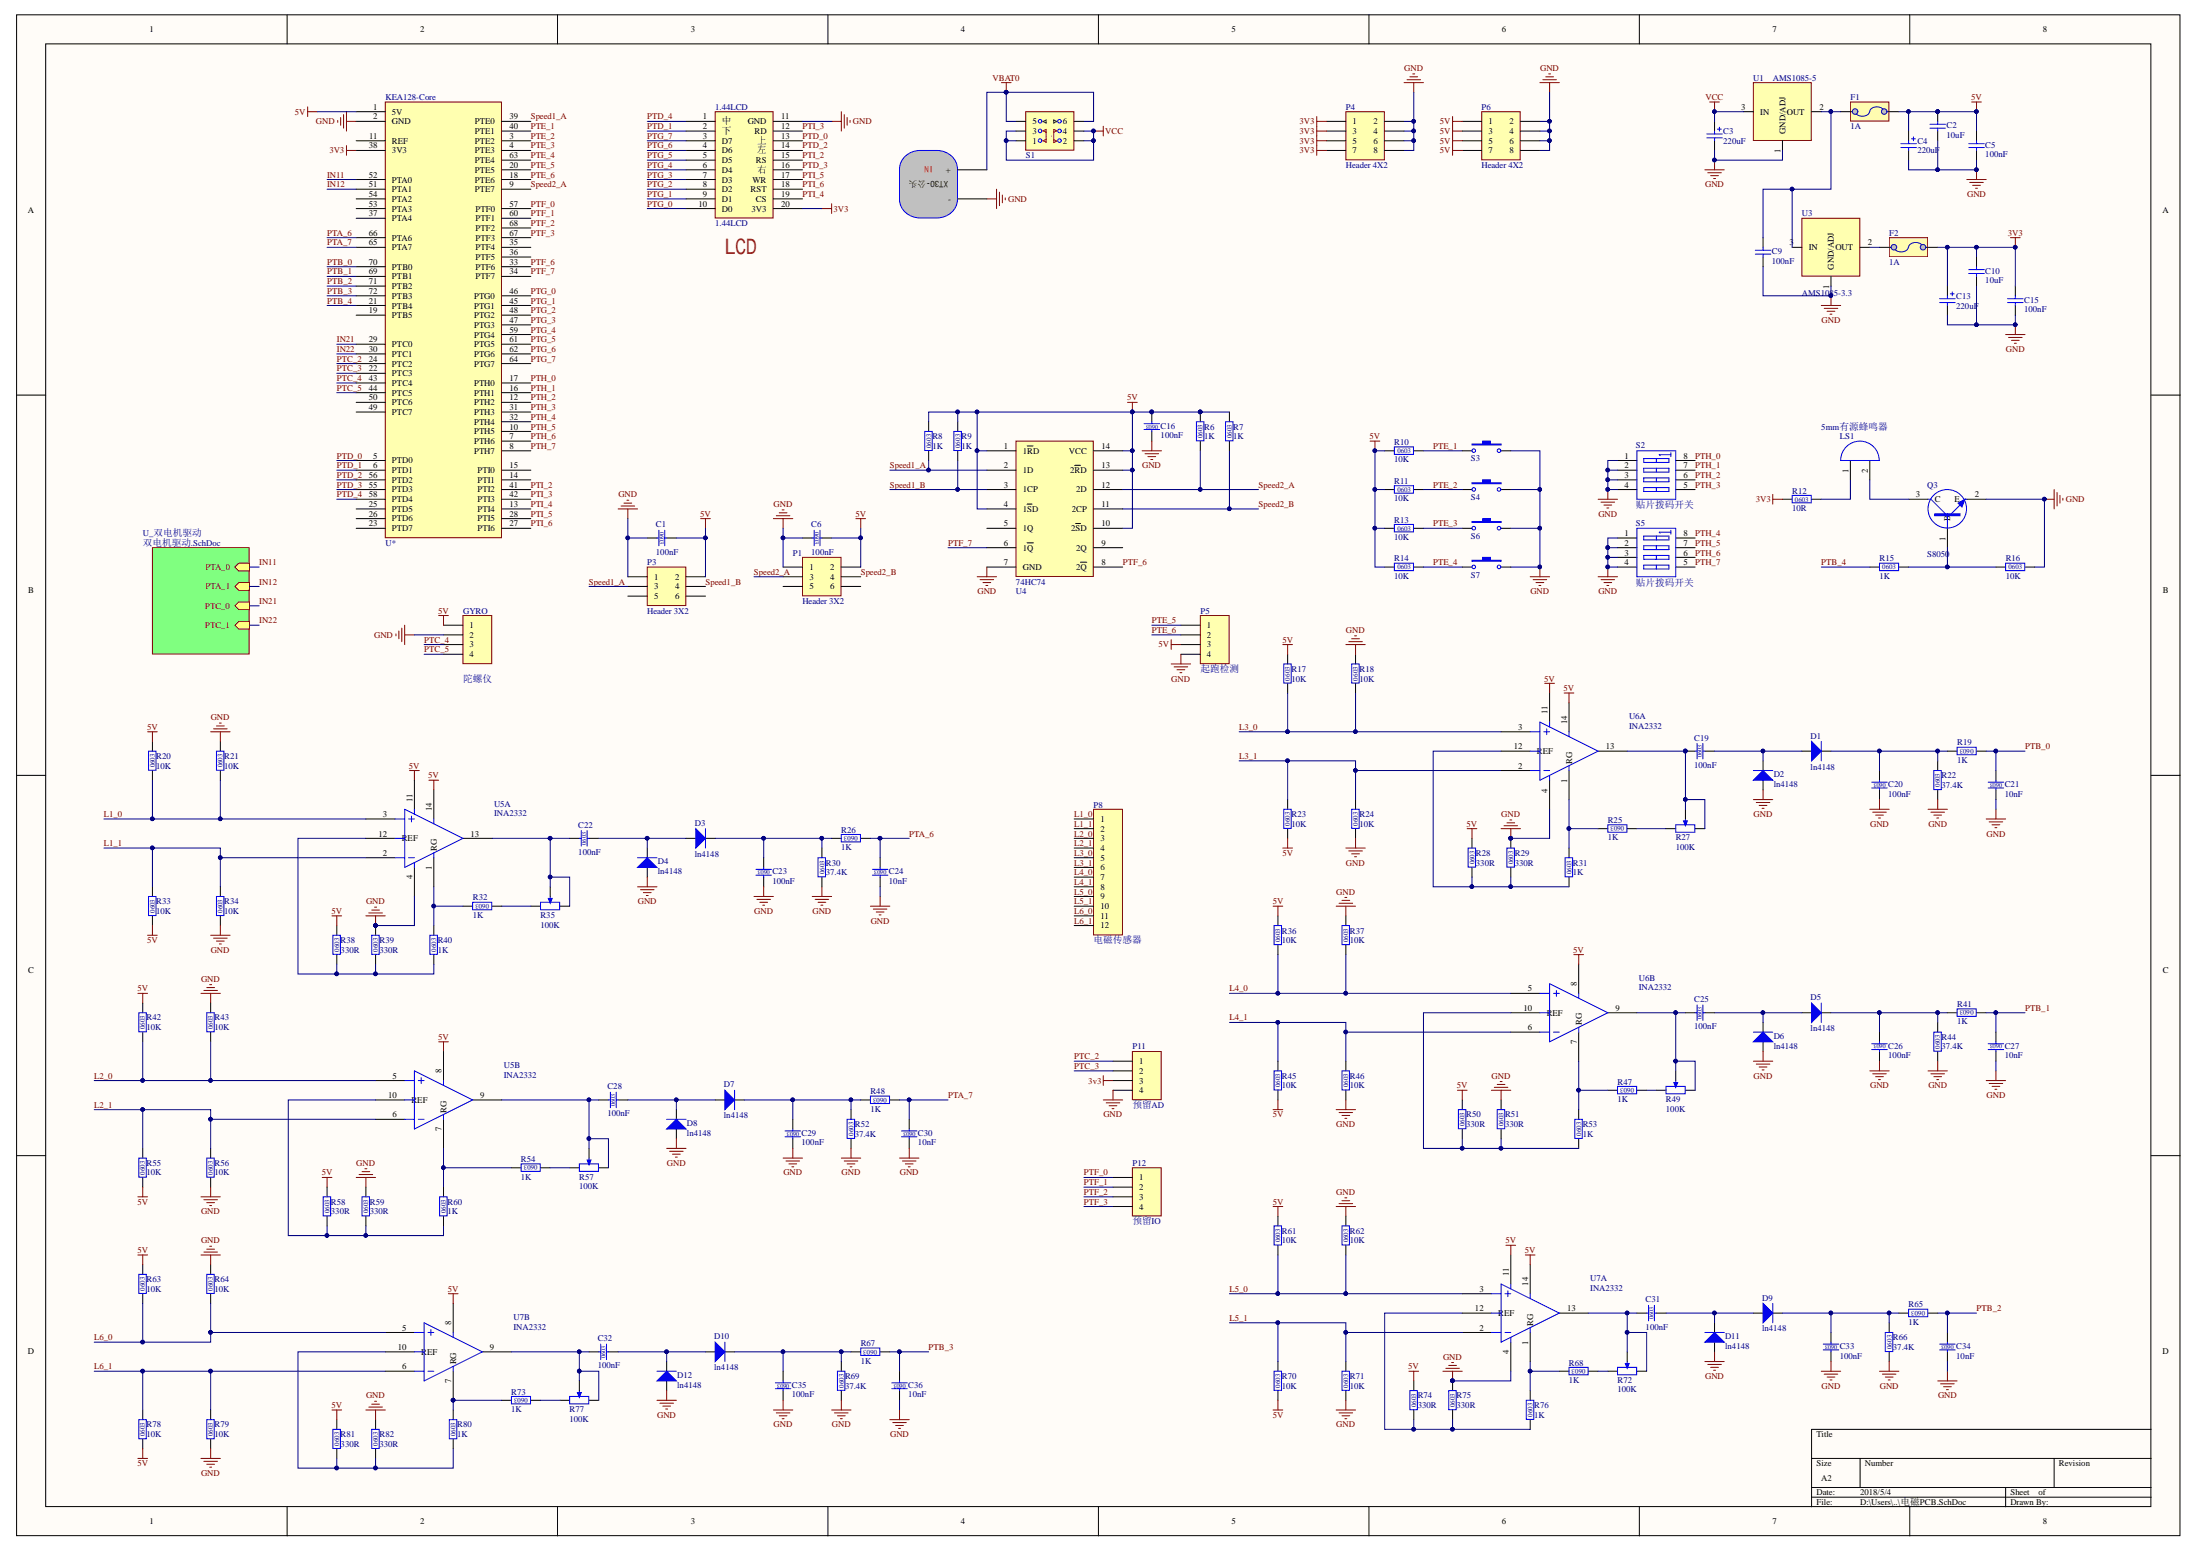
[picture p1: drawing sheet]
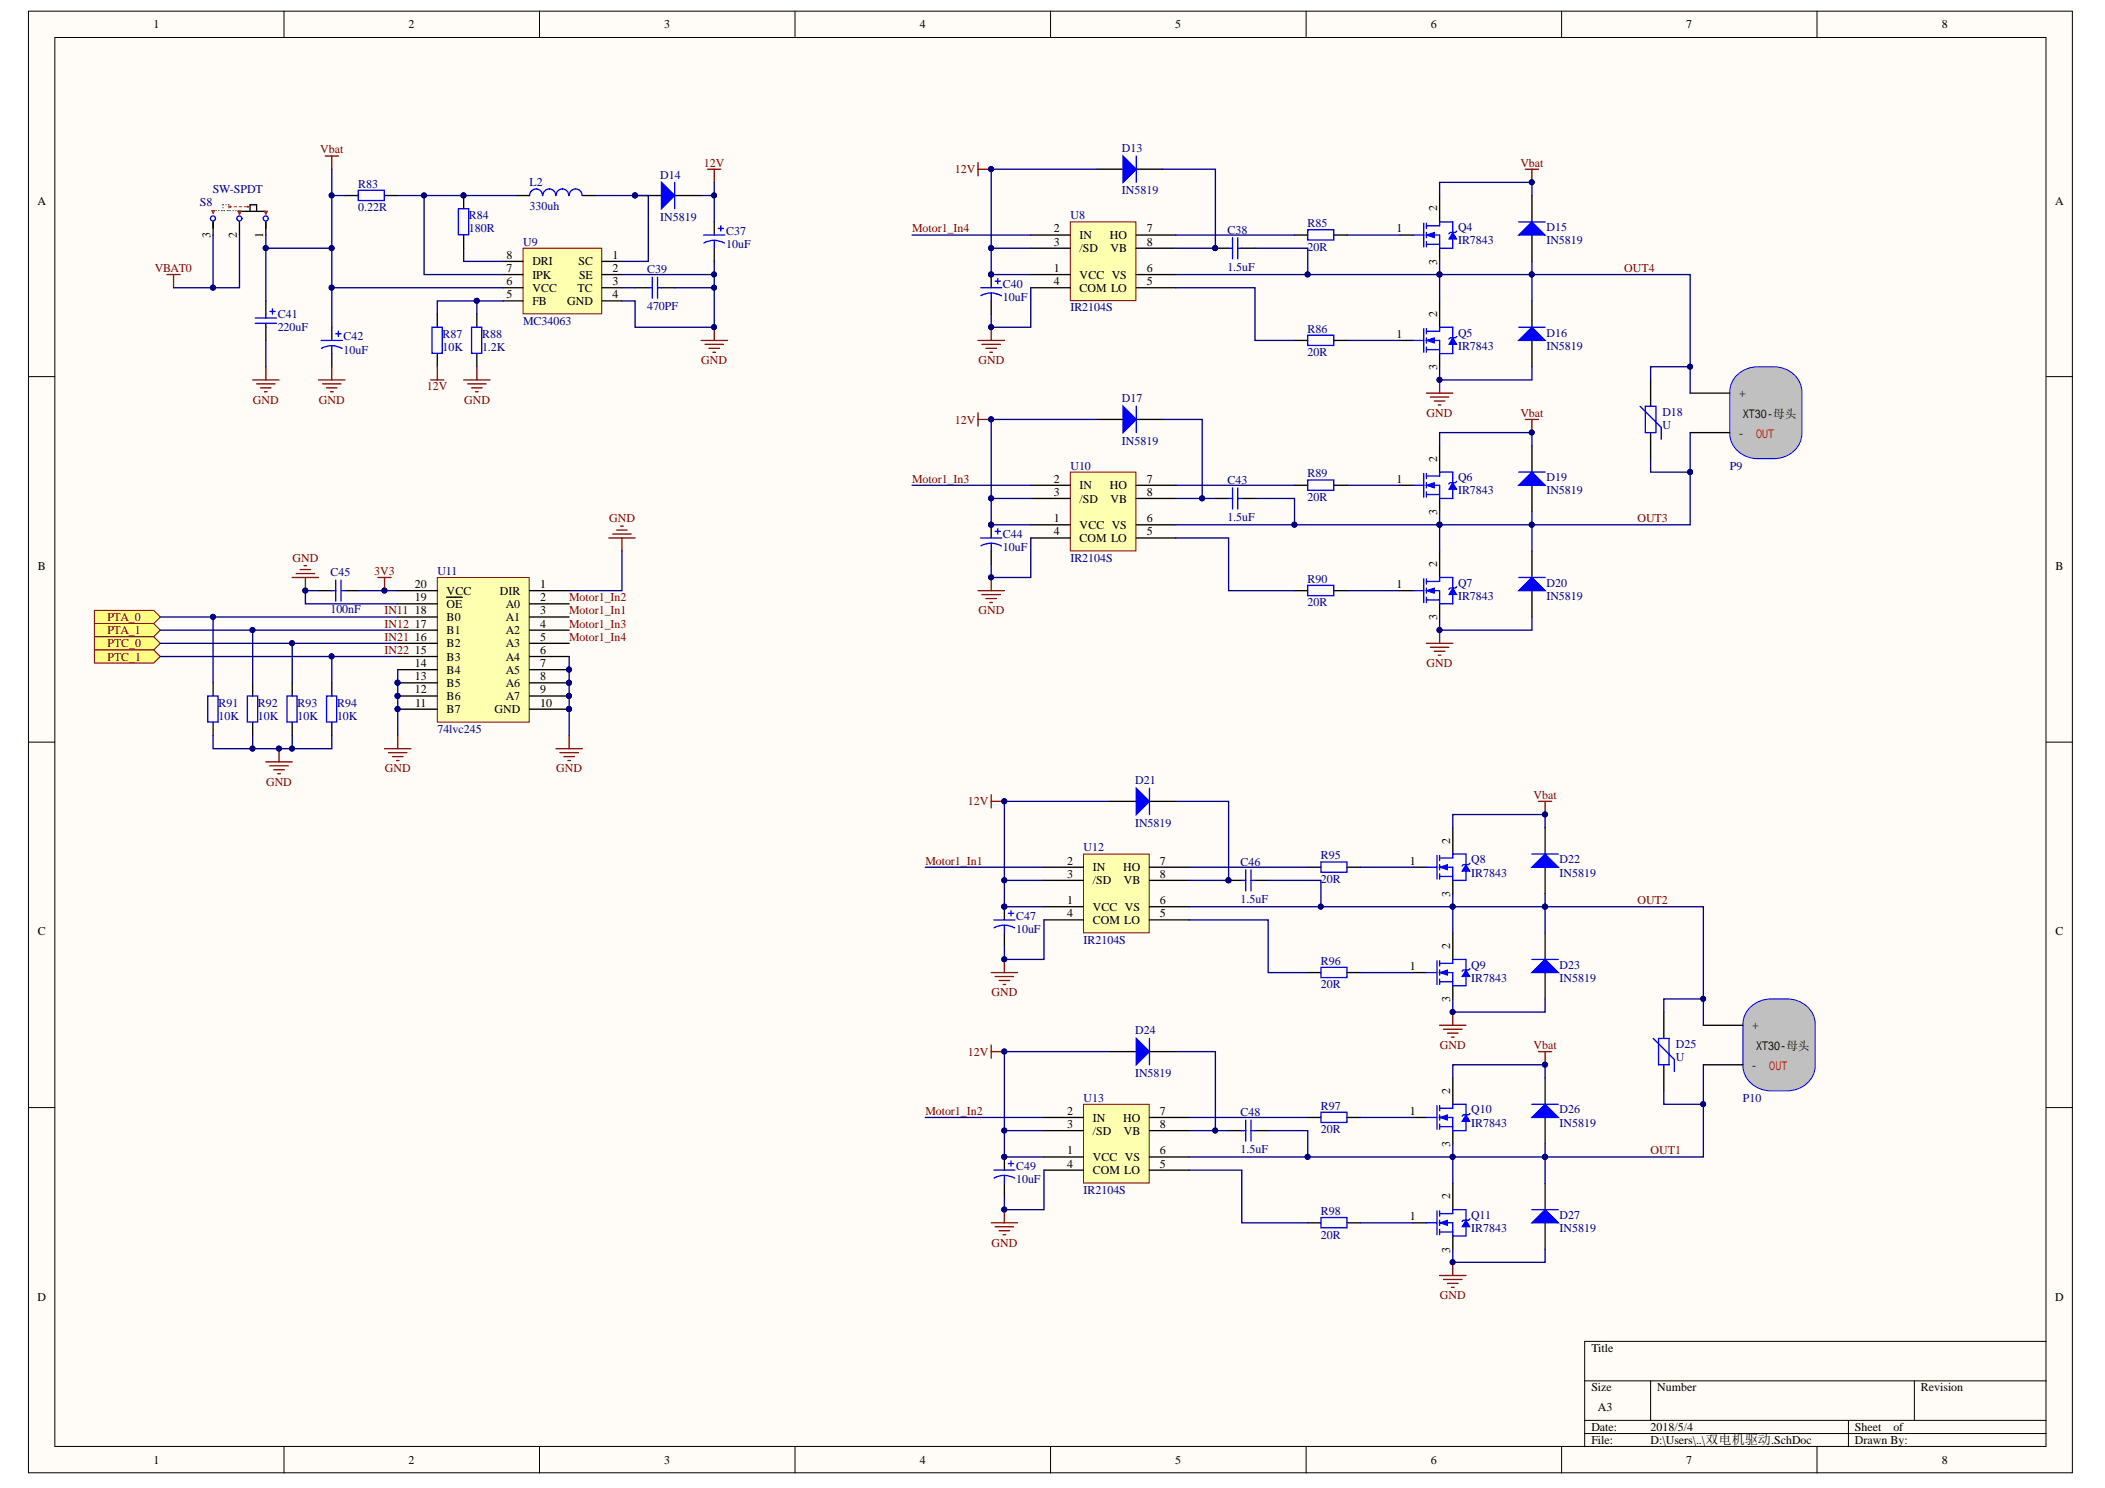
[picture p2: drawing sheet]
# Altium project 智能车_电磁PCB.PrjPcb
2 sheets, 209 parts. Net scope: hierarchical (ports join the sheet entries above them; power ports are global).
Board file: 电磁PCB.PcbDoc
Sheets:
  电磁PCB.SchDoc
    U_双电机驱动 = 双电机驱动.SchDoc

## Sheet 电磁PCB.SchDoc
size A2

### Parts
1.44LCD  1.44LCD  [1.44LCD]
C1  100nF  [0603C]
C2  10uF  [0805]
C3  220uF  [AEC_D6.3]
C4  220uF  [AEC_D6.3]
C5  100nF  [0805]
C6  100nF  [0603C]
C9  100nF  [0805]
C10  10uF  [0805]
C13  220uF  [AEC_D6.3]
C15  100nF  [0805]
C16  100nF  [0603C]
C19  100nF  [0603C]
C20  100nF  [0603C]
C21  10nF  [0603C]
C22  100nF  [0603C]
C23  100nF  [0603C]
C24  10nF  [0603C]
C25  100nF  [0603C]
C26  100nF  [0603C]
C27  10nF  [0603C]
C28  100nF  [0603C]
C29  100nF  [0603C]
C30  10nF  [0603C]
C31  100nF  [0603C]
C32  100nF  [0603C]
C33  100nF  [0603C]
C34  10nF  [0603C]
C35  100nF  [0603C]
C36  10nF  [0603C]
D1  ln4148  [SOD-523(0603)]
D2  ln4148  [SOD-523(0603)]
D3  ln4148  [SOD-523(0603)]
D4  ln4148  [SOD-523(0603)]
D5  ln4148  [SOD-523(0603)]
D6  ln4148  [SOD-523(0603)]
D7  ln4148  [SOD-523(0603)]
D8  ln4148  [SOD-523(0603)]
D9  ln4148  [SOD-523(0603)]
D10  ln4148  [SOD-523(0603)]
D11  ln4148  [SOD-523(0603)]
D12  ln4148  [SOD-523(0603)]
F1  1A  [1206]
F2  1A  [1206]
GYRO  陀螺仪  [HDR1X4]
KEA128-Core  U*  [山外KEA核心板]
LS1  Bell  [BELL]  (value not drawn)
P1  Header 3X2  [HDR2X3]
P2  XT30-公-pcb  [XT30-垂直]  (value not drawn)
P3  Header 3X2  [HDR2X3]
P4  Header 4X2  [HDR2X4]
P5  起跑检测  [HDR1X4]
P6  Header 4X2  [HDR2X4]
P8  电磁传感器  [HDR1X12]
P11  预留AD  [HDR1X4]
P12  预留IO  [HDR1X4]
Q3  S8050  [SOT-23]
R6  1K  [0603R]
R7  1K  [0603R]
R8  1K  [0603R]
R9  1K  [0603R]
R10  10K  [0603R]
R11  10K  [0603R]
R12  10R  [0603R]
R13  10K  [0603R]
R14  10K  [0603R]
R15  1K  [0603R]
R16  10K  [0603R]
R17  10K  [0603R]
R18  10K  [0603R]
R19  1K  [0603R]
R20  10K  [0603R]
R21  10K  [0603R]
R22  37.4K  [0603R]
R23  10K  [0603R]
R24  10K  [0603R]
R25  1K  [0603R]
R26  1K  [0603R]
R27  100K  [3362P]
R28  330R  [0603R]
R29  330R  [0603R]
R30  37.4K  [0603R]
R31  1K  [0603R]
R32  1K  [0603R]
R33  10K  [0603R]
R34  10K  [0603R]
R35  100K  [3362P]
R36  10K  [0603R]
R37  10K  [0603R]
R38  330R  [0603R]
R39  330R  [0603R]
R40  1K  [0603R]
R41  1K  [0603R]
R42  10K  [0603R]
R43  10K  [0603R]
R44  37.4K  [0603R]
R45  10K  [0603R]
R46  10K  [0603R]
R47  1K  [0603R]
R48  1K  [0603R]
R49  100K  [3362P]
R50  330R  [0603R]
R51  330R  [0603R]
R52  37.4K  [0603R]
R53  1K  [0603R]
R54  1K  [0603R]
R55  10K  [0603R]
R56  10K  [0603R]
R57  100K  [3362P]
R58  330R  [0603R]
R59  330R  [0603R]
R60  1K  [0603R]
R61  10K  [0603R]
R62  10K  [0603R]
R63  10K  [0603R]
R64  10K  [0603R]
R65  1K  [0603R]
R66  37.4K  [0603R]
R67  1K  [0603R]
R68  1K  [0603R]
R69  37.4K  [0603R]
R70  10K  [0603R]
R71  10K  [0603R]
R72  100K  [3362P]
R73  1K  [0603R]
R74  330R  [0603R]
R75  330R  [0603R]
R76  1K  [0603R]
R77  100K  [3362P]
R78  10K  [0603R]
R79  10K  [0603R]
R80  1K  [0603R]
R81  330R  [0603R]
R82  330R  [0603R]
S1  SWITCH  [双排两档6脚]  (value not drawn)
S2  贴片拨码开关  [拨码开关4-2.54间距]
S3  SW-PB  [SMT_BUTTON]  (value not drawn)
S4  SW-PB  [SMT_BUTTON]  (value not drawn)
S5  贴片拨码开关  [拨码开关4-2.54间距]
S6  SW-PB  [SMT_BUTTON]  (value not drawn)
S7  SW-PB  [SMT_BUTTON]  (value not drawn)
U1  AMS1085-5  [LR7843_0]
U3  AMS1085-3.3  [LR7843_0]
U4  74HC74  [TSSOP14]  (value not drawn)
U5  INA2332  [TSSOP14]  (parts A,B of 2)
U6  INA2332  [TSSOP14]  (parts A,B of 2)
U7  INA2332  [TSSOP14]  (parts A,B of 2)

### Sub-sheets
U_双电机驱动 = 双电机驱动.SchDoc: PTA_0 (in), PTA_1 (in), PTC_0 (in), PTC_1 (in)

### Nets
3V3: 1.44LCD.20(3V3) C10.2 C13.1 C15.2 F2.2 KEA128-Core.38(3V3) P4.1 P4.3 P4.5 P4.7 P11.3 R12.1
5V: C1.1 C2.2 C4.1 C5.2 C6.1 C16.2 F1.2 GYRO.1 KEA128-Core.1(5V) P1.2 P3.2 P5.3 P6.1 P6.3 P6.5 P6.7 R6.2 R7.2 R8.2 R9.2 R10.1 R11.1 R13.1 R14.1 R17.2 R20.2 R23.1 R28.2 R33.1 R36.2 R38.2 R42.2 R45.1 R50.2 R55.1 R58.2 R61.2 R63.2 R70.1 R74.2 R78.1 R81.2 U4.1(1~{R}D) U4.4(1~{S}D) U4.10(2~{S}D) U4.13(2~{R}D) U4.14(VCC) U5.8(SHDN) U5.11 U5.14(SHDN) U6.8(SHDN) U6.11 U6.14(SHDN) U7.8(SHDN) U7.11 U7.14(SHDN)
GND: 1.44LCD.11(GND) C1.2 C2.1 C3.2 C4.2 C5.1 C6.2 C9.1 C10.1 C13.2 C15.1 C16.1 C20.1 C21.1 C23.1 C24.1 C26.1 C27.1 C29.1 C30.1 C33.1 C34.1 C35.1 C36.1 D2.1 D4.1 D6.1 D8.1 D11.1 D12.1 GYRO.2 KEA128-Core.2(GND) P1.1 P2.0(-) P3.1 P4.2 P4.4 P4.6 P4.8 P5.4 P6.2 P6.4 P6.6 P6.8 P11.4 Q3.2(E) R16.2 R18.2 R21.2 R22.1 R24.1 R29.2 R30.1 R34.1 R37.2 R39.2 R43.2 R44.1 R46.1 R51.2 R52.1 R56.1 R59.2 R62.2 R64.2 R66.1 R69.1 R71.1 R75.2 R79.1 R82.2 S2.1(A1) S2.2(A2) S2.3(A3) S2.4(A4) S3.2 S4.2 S5.1(A1) S5.2(A2) S5.3(A3) S5.4(A4) S6.2 S7.2 U1.1(GND/ADJ) U3.1(GND/ADJ) U4.7(GND) U5.4 U6.4 U7.4
VBAT0: P2.1(+) S1.5 S1.6
VCC: C3.1 S1.1 S1.2 S1.3 S1.4 U1.3(IN)
L1_0: P8.1 R20.1 R21.1 U5.3
L1_1: P8.2 R33.2 R34.2 U5.2
L2_0: P8.3 R42.1 R43.1 U5.5
L2_1: P8.4 R55.2 R56.2 U5.6
L3_0: P8.5 R17.1 R18.1 U6.3
L3_1: P8.6 R23.2 R24.2 U6.2
L4_0: P8.7 R36.1 R37.1 U6.5
L4_1: P8.8 R45.2 R46.2 U6.6
L5_0: P8.9 R61.1 R62.1 U7.3
L5_1: P8.10 R70.2 R71.2 U7.2
L6_0: P8.11 R63.1 R64.1 U7.5
L6_1: P8.12 R78.2 R79.2 U7.6
PTA_0: KEA128-Core.52(PTA0) ; sheet U_双电机驱动/PTA_0  [project net IN11]
PTA_1: KEA128-Core.51(PTA1) ; sheet U_双电机驱动/PTA_1  [project net IN12]
PTA_6: C24.2 KEA128-Core.66(PTA6) R26.1
PTA_7: C30.2 KEA128-Core.65(PTA7) R48.1
PTB_0: C21.2 KEA128-Core.70(PTB0) R19.1
PTB_1: C27.2 KEA128-Core.69(PTB1) R41.1
PTB_2: C34.2 KEA128-Core.71(PTB2) R65.1
PTB_3: C36.2 KEA128-Core.72(PTB3) R67.1
PTB_4: KEA128-Core.21(PTB4) R15.1
PTC_0: KEA128-Core.29(PTC0) ; sheet U_双电机驱动/PTC_0  [project net IN21]
PTC_1: KEA128-Core.30(PTC1) ; sheet U_双电机驱动/PTC_1  [project net IN22]
PTC_2: KEA128-Core.24(PTC2) P11.1
PTC_3: KEA128-Core.22(PTC3) P11.2
PTC_4: GYRO.3 KEA128-Core.43(PTC4)
PTC_5: GYRO.4 KEA128-Core.44(PTC5)
PTD_0: 1.44LCD.13(上) KEA128-Core.5(PTD0)
PTD_1: 1.44LCD.2(下) KEA128-Core.6(PTD1)
PTD_2: 1.44LCD.14(左) KEA128-Core.56(PTD2)
PTD_3: 1.44LCD.16(右) KEA128-Core.55(PTD3)
PTD_4: 1.44LCD.1(中) KEA128-Core.58(PTD4)
PTE_1: KEA128-Core.40(PTE1) R10.2 S3.1
PTE_2: KEA128-Core.3(PTE2) R11.2 S4.1
PTE_3: KEA128-Core.4(PTE3) R13.2 S6.1
PTE_4: KEA128-Core.63(PTE4) R14.2 S7.1
PTE_5: KEA128-Core.20(PTE5) P5.1
PTE_6: KEA128-Core.18(PTE6) P5.2
PTF_0: KEA128-Core.57(PTF0) P12.1
PTF_1: KEA128-Core.60(PTF1) P12.2
PTF_2: KEA128-Core.68(PTF2) P12.3
PTF_3: KEA128-Core.67(PTF3) P12.4
PTF_6: KEA128-Core.33(PTF6) U4.8(2~{Q})
PTF_7: KEA128-Core.34(PTF7) U4.6(1~{Q})
PTG_0: 1.44LCD.10(D0) KEA128-Core.46(PTG0)
PTG_1: 1.44LCD.9(D1) KEA128-Core.45(PTG1)
PTG_2: 1.44LCD.8(D2) KEA128-Core.48(PTG2)
PTG_3: 1.44LCD.7(D3) KEA128-Core.47(PTG3)
PTG_4: 1.44LCD.6(D4) KEA128-Core.59(PTG4)
PTG_5: 1.44LCD.5(D5) KEA128-Core.61(PTG5)
PTG_6: 1.44LCD.4(D6) KEA128-Core.62(PTG6)
PTG_7: 1.44LCD.3(D7) KEA128-Core.64(PTG7)
PTH_0: KEA128-Core.17(PTH0) S2.8(B1)
PTH_1: KEA128-Core.16(PTH1) S2.7(B2)
PTH_2: KEA128-Core.12(PTH2) S2.6(B3)
PTH_3: KEA128-Core.31(PTH3) S2.5(B4)
PTH_4: KEA128-Core.32(PTH4) S5.8(B1)
PTH_5: KEA128-Core.10(PTH5) S5.7(B2)
PTH_6: KEA128-Core.7(PTH6) S5.6(B3)
PTH_7: KEA128-Core.8(PTH7) S5.5(B4)
PTI_2: 1.44LCD.15(RS) KEA128-Core.41(PTI2)
PTI_3: 1.44LCD.12(RD) KEA128-Core.42(PTI3)
PTI_4: 1.44LCD.19(CS) KEA128-Core.13(PTI4)
PTI_5: 1.44LCD.17(WR) KEA128-Core.28(PTI5)
PTI_6: 1.44LCD.18(RST) KEA128-Core.27(PTI6)
Speed1_A: KEA128-Core.39(PTE0) P3.3 R8.1 U4.2(1D)
Speed1_B: P3.4 R9.1 U4.3(1CP)
Speed2_A: KEA128-Core.9(PTE7) P1.3 R6.1 U4.12(2D)
Speed2_B: P1.4 R7.1 U4.11(2CP)
NetC9_2: C9.2 F1.1 U1.2(OUT) U3.3(IN)
NetC19_1: C19.1 R27.1(TOP) R27.2(TAP) U6.13
NetC19_2: C19.2 D1.1 D2.2
NetC20_2: C20.2 D1.2 R19.2 R22.2
NetC22_1: C22.1 R35.1(TOP) R35.2(TAP) U5.13
NetC22_2: C22.2 D3.1 D4.2
NetC23_2: C23.2 D3.2 R26.2 R30.2
NetC25_1: C25.1 R49.1(TOP) R49.2(TAP) U6.9
NetC25_2: C25.2 D5.1 D6.2
NetC26_2: C26.2 D5.2 R41.2 R44.2
NetC28_1: C28.1 R57.1(TOP) R57.2(TAP) U5.9
NetC28_2: C28.2 D7.1 D8.2
NetC29_2: C29.2 D7.2 R48.2 R52.2
NetC31_1: C31.1 R72.1(TOP) R72.2(TAP) U7.13
NetC31_2: C31.2 D9.1 D11.2
NetC32_1: C32.1 R77.1(TOP) R77.2(TAP) U7.9
NetC32_2: C32.2 D10.1 D12.2
NetC33_2: C33.2 D9.2 R65.2 R66.2
NetC35_2: C35.2 D10.2 R67.2 R69.2
NetF2_1: F2.1 U3.2(OUT)
NetLS1_1: LS1.1(A) R12.2
NetLS1_2: LS1.2(B) Q3.3(C)
NetQ3_1: Q3.1(B) R15.2 R16.1
NetR25_1: R25.1 R27.3(BOT)
NetR25_2: R25.2 R31.2 U6.1(RG)
NetR28_1: R28.1 R29.1 R31.1 U6.12(REF)
NetR32_1: R32.1 R35.3(BOT)
NetR32_2: R32.2 R40.2 U5.1(RG)
NetR38_1: R38.1 R39.1 R40.1 U5.12(REF)
NetR47_1: R47.1 R49.3(BOT)
NetR47_2: R47.2 R53.2 U6.7(RG)
NetR50_1: R50.1 R51.1 R53.1 U6.10(REF)
NetR54_1: R54.1 R57.3(BOT)
NetR54_2: R54.2 R60.2 U5.7(RG)
NetR58_1: R58.1 R59.1 R60.1 U5.10(REF)
NetR68_1: R68.1 R72.3(BOT)
NetR68_2: R68.2 R76.2 U7.1(RG)
NetR73_1: R73.1 R77.3(BOT)
NetR73_2: R73.2 R80.2 U7.7(RG)
NetR74_1: R74.1 R75.1 R76.1 U7.12(REF)
NetR80_1: R80.1 R81.1 R82.1 U7.10(REF)

Not connected (* = marked no-connect by the designer): KEA128-Core 11(REF) 14(PTI1) 15(PTI0) 19(PTB5) 23(PTD7) 25(PTD5) 26(PTD6) 35(PTF4) 36(PTF5) 37(PTA4) 49(PTC7) 50(PTC6) 53(PTA3) 54(PTA2); P1 5 6; P3 5 6; U4 5(1Q) 9(2Q)

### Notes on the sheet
- (near 1.44LCD) LCD

## Sheet 双电机驱动.SchDoc
size A3

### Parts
C37  10uF  [1206C]
C38  1.5uF  [0805(2012)]
C39  470PF  [0805(2012)]
C40  10uF  [1206C]
C41  220uF  [AEC_D6.3]
C42  10uF  [1206C]
C43  1.5uF  [0805(2012)]
C44  10uF  [1206C]
C45  100nF  [0805]
C46  1.5uF  [0805(2012)]
C47  10uF  [1206C]
C48  1.5uF  [0805(2012)]
C49  10uF  [1206C]
D13  IN5819  [Diode-1206]
D14  IN5819  [SMB]
D15  IN5819  [SMB]
D16  IN5819  [SMB]
D17  IN5819  [Diode-1206]
D18  U  [0805(2012)]
D19  IN5819  [SMB]
D20  IN5819  [SMB]
D21  IN5819  [Diode-1206]
D22  IN5819  [SMB]
D23  IN5819  [SMB]
D24  IN5819  [Diode-1206]
D25  U  [0805(2012)]
D26  IN5819  [SMB]
D27  IN5819  [SMB]
L2  value 330uh  [电感8*8_0]  (hidden comment: Inductor)
P9  XT30-母-pcb  [XT30-垂直]  (value not drawn)
P10  XT30-母-pcb  [XT30-垂直]  (value not drawn)
Q4  IR7843  [LR7843_0]
Q5  IR7843  [LR7843_0]
Q6  IR7843  [LR7843_0]
Q7  IR7843  [LR7843_0]
Q8  IR7843  [LR7843_0]
Q9  IR7843  [LR7843_0]
Q10  IR7843  [LR7843_0]
Q11  IR7843  [LR7843_0]
R83  0.22R  [0805]
R84  180R  [0805]
R85  20R  [0805]
R86  20R  [0805]
R87  10K  [0805]
R88  1.2K  [0805]
R89  20R  [0805]
R90  20R  [0805]
R91  10K  [0805]
R92  10K  [0805]
R93  10K  [0805]
R94  10K  [0805]
R95  20R  [0805]
R96  20R  [0805]
R97  20R  [0805]
R98  20R  [0805]
S8  SW-SPDT  [SWICH_2]
U8  IR2104S  [IR2104]
U9  MC34063  [MC34063]
U10  IR2104S  [IR2104]
U11  74lvc245  [74lvc245 TSSOP]
U12  IR2104S  [IR2104]
U13  IR2104S  [IR2104]

### Ports
PTA_0 (in), PTA_1 (in), PTC_0 (in), PTC_1 (in)

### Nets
3V3: C45.2 U11.20(VCC)
12V: C37.1 C40.1 C44.1 C47.1 C49.1 D13.1(A) D14.2(K) D17.1(A) D21.1(A) D24.1(A) R87.2 U8.1(VCC) U8.3(/SD) U10.1(VCC) U10.3(/SD) U12.1(VCC) U12.3(/SD) U13.1(VCC) U13.3(/SD)
GND: C37.2 C39.1 C40.2 C41.2 C42.2 C44.2 C45.1 C47.2 C49.2 D16.1(A) D20.1(A) D23.1(A) D27.1(A) Q5.3(S) Q7.3(S) Q9.3(S) Q11.3(S) R88.2 R91.1 R92.1 R93.1 R94.1 U8.4(COM) U9.2(SE) U9.4(GND) U10.4(COM) U11.1(DIR) U11.6(A4) U11.7(A5) U11.8(A6) U11.9(A7) U11.10(GND) U11.11(B7) U11.12(B6) U11.13(B5) U11.14(B4) U11.19(~{OE}) U12.4(COM) U13.4(COM)
Vbat: C41.1 C42.1 D15.2(K) D19.2(K) D22.2(K) D26.2(K) Q4.2(D) Q6.2(D) Q8.2(D) Q10.2(D) R83.2 S8.1 U9.6(VCC)
VBAT0: S8.2 S8.3
IN11: R91.2 U11.18(B0) ; port PTA_0
IN12: R92.2 U11.17(B1) ; port PTA_1
IN21: R93.2 U11.16(B2) ; port PTC_0
IN22: R94.2 U11.15(B3) ; port PTC_1
Motor1_In1: U11.3(A1) U12.2(IN)
Motor1_In2: U11.2(A0) U13.2(IN)
Motor1_In3: U10.2(IN) U11.4(A2)
Motor1_In4: U8.2(IN) U11.5(A3)
OUT1: C48.2 D25.1 D26.1(A) D27.2(K) P10.1(-) Q10.3(S) Q11.2(D) U13.6(VS)
OUT2: C46.2 D22.1(A) D23.2(K) D25.2 P10.0(+) Q8.3(S) Q9.2(D) U12.6(VS)
OUT3: C43.2 D18.1 D19.1(A) D20.2(K) P9.1(-) Q6.3(S) Q7.2(D) U10.6(VS)
OUT4: C38.2 D15.1(A) D16.2(K) D18.2 P9.0(+) Q4.3(S) Q5.2(D) U8.6(VS)
NetC38_1: C38.1 D13.2(K) U8.8(VB)
NetC39_2: C39.2 U9.3(TC)
NetC43_1: C43.1 D17.2(K) U10.8(VB)
NetC46_1: C46.1 D21.2(K) U12.8(VB)
NetC48_1: C48.1 D24.2(K) U13.8(VB)
NetD14_1: D14.1(A) L2.2 U9.1(SC)
NetL2_1: L2.1 R83.1 R84.2 U9.7(IPK)
NetQ4_1: Q4.1(G) R85.2
NetQ5_1: Q5.1(G) R86.2
NetQ6_1: Q6.1(G) R89.2
NetQ7_1: Q7.1(G) R90.2
NetQ8_1: Q8.1(G) R95.2
NetQ9_1: Q9.1(G) R96.2
NetQ10_1: Q10.1(G) R97.2
NetQ11_1: Q11.1(G) R98.2
NetR84_1: R84.1 U9.8(DRI)
NetR85_1: R85.1 U8.7(HO)
NetR86_1: R86.1 U8.5(LO)
NetR87_1: R87.1 R88.1 U9.5(FB)
NetR89_1: R89.1 U10.7(HO)
NetR90_1: R90.1 U10.5(LO)
NetR95_1: R95.1 U12.7(HO)
NetR96_1: R96.1 U12.5(LO)
NetR97_1: R97.1 U13.7(HO)
NetR98_1: R98.1 U13.5(LO)

## Nets that join several sheets
3V3: 电磁PCB (12 pins), 双电机驱动 (C45.2 U11.20)
GND: 电磁PCB (89 pins), 双电机驱动 (39 pins)
VBAT0: 电磁PCB (P2.1 S1.5 S1.6), 双电机驱动 (S8.2 S8.3)
IN11: 电磁PCB (KEA128-Core.52), 双电机驱动 (R91.2 U11.18)
IN12: 电磁PCB (KEA128-Core.51), 双电机驱动 (R92.2 U11.17)
IN21: 电磁PCB (KEA128-Core.29), 双电机驱动 (R93.2 U11.16)
IN22: 电磁PCB (KEA128-Core.30), 双电机驱动 (R94.2 U11.15)
